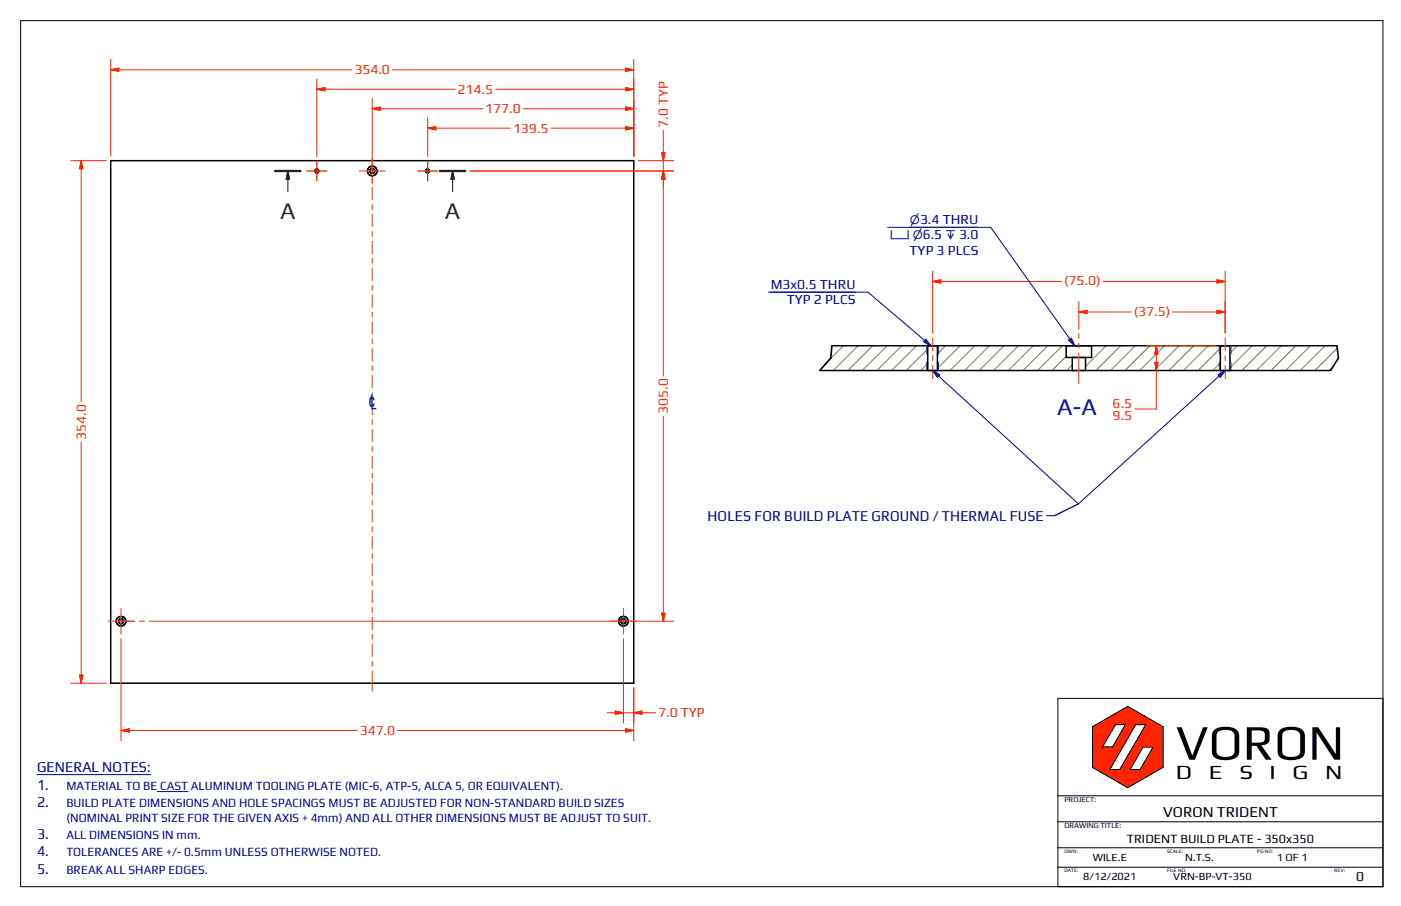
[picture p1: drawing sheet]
<svg xmlns="http://www.w3.org/2000/svg" width="432mm" height="279mm" viewBox="0 0 432 279" stroke-linecap="round" stroke-linejoin="round" font-family="sans-serif">
<g fill="none" stroke="#808040" stroke-width=".31">
<path d="M259.9 106.6l-4.4 4.5M264.4 106.6l-7.6 7.7M268.9 106.6l-7.6 7.7M273.4 106.6l-7.6 7.7M277.9 106.6l-7.6 7.7M282.4 106.6l-7.6 7.7M285.9 112.1l-2.1 2.2M285.9 107.6l-6.6 6.7M291.4 106.6l-2.5 2.6M295.9 106.6l-7 7.1M300.4 106.6l-7.6 7.7M304.9 106.6l-7.6 7.7"/>
<path d="M309.4 106.6l-7.6 7.7M313.9 106.6l-7.6 7.7M318.4 106.6l-7.6 7.7M322.9 106.6l-7.6 7.7M327.4 106.6l-7.6 7.7M328.6 109.9l-4.3 4.4M330.5 112.6l-1.7 1.7M340.9 106.6l-6.3 6.4M345.4 106.6l-7.6 7.7M349.9 106.6l-7.6 7.7M354.4 106.6l-7.6 7.7M358.9 106.6l-7.6 7.7"/>
<path d="M363.4 106.6l-7.6 7.7M367.9 106.6l-7.6 7.7M372.4 106.6l-7.7 7.7M376.1 111.9l-2.3 2.4M376.1 107.4l-6.8 6.9M381.4 106.6l-2.3 2.3M385.9 106.6l-6.8 6.8M390.4 106.6l-7.6 7.7M394.9 106.6l-7.7 7.7M399.4 106.6l-7.7 7.7M403.9 106.6l-7.6 7.7M408.4 106.6l-7.6 7.7"/>
<path d="M410.7 113.3l-1 1M412.1 107.4l-6.9 6.9"/>
</g>
<g fill="none" stroke="#000" stroke-width=".46">
<path d="M34.1 49.6h161.2v161.1h-161.2zM252.7 114.3h157.4M256.4 106.6h155.7M285.9 106.6v7.7M288.9 106.6v7.7M328.6 106.6v3.6h7.8v-3.6M330.5 110.2v4.1M334.6 110.2v4.1M376.1 106.6v7.7M379.1 106.6v7.7"/>
<circle cx="97.6" cy="52.7" r=".56"/>
<circle cx="114.7" cy="52.7" r=".77"/>
<circle cx="114.7" cy="52.7" r="1.47"/>
<circle cx="131.8" cy="52.7" r=".57"/>
<circle cx="37.3" cy="191.6" r="1.48"/>
<circle cx="37.3" cy="191.6" r=".78"/>
<circle cx="192.1" cy="191.6" r=".77"/>
<circle cx="192.1" cy="191.6" r="1.48"/>
</g>
<path d="M97.8 52.1l-.6 .1-.2 .4M98.3 52.9l-.3 .4-.5 .1M131.9 52.1l-.5 .1-.3 .4M132.5 52.9l-.3 .4-.5 .1M285.6 106.6v2.6M285.6 111.7v2.6M289.2 106.6v2.6M289.2 111.7v2.6M375.8 106.6v2.6M375.8 111.7v2.6M379.4 106.6v2.6M379.4 111.7v2.6" fill="none" stroke="#004080" stroke-width=".31"/>
<path d="M256.4 106.6l-.4 3.8-3.3 3.9M412.1 106.6l.4 3.8-2.4 3.9" fill="none" stroke="#000" stroke-width=".51"/>
<g fill="#000">
<circle cx="328.6" cy="106.6" r=".23"/>
<circle cx="330.5" cy="114.3" r=".23"/>
<circle cx="330.5" cy="110.2" r=".23"/>
<circle cx="376.1" cy="106.6" r=".23"/>
<circle cx="376.1" cy="114.3" r=".23"/>
</g>
<g fill="#ff2300" stroke="#ff2300" stroke-width=".31">
<path d="M342 237.3h3.2l2.4 5.6z"/>
<path d="M345.2 237.3h3.1l-.7 5.6z"/>
<path d="M345.2 237.3l7.1-6.9-4 6.9z"/>
<path d="M342.9 230.4l7.1-6.9-8 13.8z"/>
<path d="M339.8 230.4h3.1l-.9 6.9z"/>
<path d="M339.8 230.4l2.2 6.9-5.3-.7z"/>
<path d="M336.7 224.1l3.1 6.3-3.1 6.2z"/>
<path d="M336.7 224.1l7.1-.6-4 6.9z"/>
<path d="M336.7 224.1l10.9-6.2-3.8 5.6z"/>
<path d="M347.6 217.9l-.7 5.6h-3.1z"/>
<path d="M347.6 217.9l2.4 5.6h-3.1z"/>
<path d="M346.9 223.5h3.1l-7.1 6.9z"/>
<path d="M347.6 217.9l5.5 5.6h-3.1z"/>
<path d="M347.6 217.9l10.8 6.2-5.3-.6z"/>
<path d="M353.1 223.5l5.3 .6-3 6.3z"/>
<path d="M358.4 224.1v12.5l-3-6.2z"/>
<path d="M355.4 230.4l3 6.2-7 .7z"/>
<path d="M351.4 237.3l7-.7-10.8 6.3z"/>
<path d="M348.3 237.3h3.1l-3.8 5.6z"/>
<path d="M353.1 223.5l2.3 6.9h-3.1z"/>
<path d="M353.1 223.5l-.8 6.9-7.1 6.9z"/>
<path d="M336.7 236.6l5.3 .7 5.6 5.6z"/>
<path d="M356.4 106.6l.5 2.6h-1z"/>
<path d="M355.9 111.8h1l-.5 2.5z"/>
<path d="M195.3 219.8l2.5-.5v1z"/>
<path d="M189.6 219.3l2.5 .5-2.5 .5z"/>
<path d="M192.8 33l2.5 .5-2.5 .5z"/>
<path d="M114.7 33.5l2.5-.5v1z"/>
<path d="M204.4 52.7l.5 2.6h-1z"/>
<path d="M203.9 189.1h1l-.5 2.5z"/>
<path d="M203.9 47.1h1l-.5 2.5z"/>
<path d="M287.4 86.8l2.5-.5v1z"/>
<path d="M375.1 86.3l2.5 .5-2.5 .5z"/>
<path d="M192.8 224.8l2.5 .5-2.5 .5z"/>
<path d="M37.3 225.3l2.5-.5v1z"/>
<path d="M192.8 21l2.5 .5-2.5 .5z"/>
<path d="M34.1 21.5l2.5-.5v1z"/>
<path d="M25 49.6l.5 2.4h-1z"/>
<path d="M24.5 208.2h1l-.5 2.5z"/>
<path d="M192.8 39l2.5 .5-2.5 .5z"/>
<path d="M131.8 39.5l2.5-.5v1z"/>
<path d="M192.8 27l2.5 .5-2.5 .5z"/>
<path d="M97.6 27.5l2.6-.5v1z"/>
<path d="M375.1 95.7l2.5 .5-2.5 .5z"/>
<path d="M332.5 96.2l2.5-.5v1z"/>
</g>
<path d="M6.4 6.4h419.8v267h-419.8zM426.2 215.4h-100.2v58M336.7 224.1l10.9-6.2 10.8 6.2v12.5l-10.8 6.3-10.9-6.3zM343.8 223.5h3.1l-4 6.9h-3.1zM350 223.5h3.1l-7.9 13.8h-3.2zM352.3 230.4h3.1l-4 6.9h-3.1zM326 253.4h100.2M326 245.4h100.2M326 267.4h100.2M326 261.4h100.2" fill="none" stroke="#000" stroke-width=".31"/>
<path d="M84.8 52.7h7.8M135.6 52.7h7.8" fill="none" stroke="#008000" stroke-width=".71"/>
<path d="M88.7 52.7v6.4M88.7 52.7l.5 2.6h-1zM139.5 52.7l.5 2.6h-1zM139.5 52.7v6.4" fill="none" stroke="#008000" stroke-width=".36"/>
<g fill="#008000" stroke="#008000" stroke-width=".36">
<path d="M88.7 52.7l.5 2.6h-1z"/>
<path d="M139.5 52.7l.5 2.6h-1z"/>
</g>
<g fill="none" stroke="#ff2300" stroke-width=".31">
<path d="M34.1 18.3v29.9M195.3 18.3v29.9M34.1 21.5h74.4M34.1 21.5l2.5-.5v1zM97.6 27.5h42.7M97.6 27.5l2.6-.5v1zM97.6 24.3v24M114.7 33.5h34.1M114.7 33.5l2.5-.5v1zM114.7 30.3v16.8M120.9 21.5h74.4M131.8 39.5h25.5"/>
<path d="M131.8 39.5l2.5-.5v1zM131.8 36.3v12M152.7 27.5h42.6M161.2 33.5h34.1M169.8 39.5h25.5M192.8 33l2.5 .5-2.5 .5zM192.8 21l2.5 .5-2.5 .5zM192.8 27l2.5 .5-2.5 .5zM192.8 39l2.5 .5-2.5 .5zM21.8 49.6h10.9M25 49.6v74.3M25 49.6l.5 2.4h-1z"/>
<path d="M144.8 52.7h62.8M196.7 49.6h10.9M203.9 47.1h1l-.5 2.5zM204.4 40.2v75.7M204.4 52.7l.5 2.6h-1zM287.4 86.8h39.8M287.4 86.8l2.5-.5v1zM287.4 83.6v19.1M332.5 96.2h16.1M332.5 96.2l2.5-.5v1zM332.5 93v8.6M340 86.8h37.6"/>
<path d="M361.5 96.2h16.1M375.1 86.3l2.5 .5-2.5 .5zM375.1 95.7l2.5 .5-2.5 .5zM377.6 83.6v19.1M353.2 106.6h21.5M355.9 111.8h1l-.5 2.5zM356.4 106.6v19.5h-6.7M356.4 106.6l.5 2.6h-1zM25 136.3v74.4M204.4 128.4v63.2M37.3 197v31.4M192.1 197v26"/>
<path d="M201.3 191.6h6.3M203.9 189.1h1l-.5 2.5zM21.8 210.7h10.9M24.5 208.2h1l-.5 2.5zM187.1 219.8h15M189.6 219.3l2.5 .5-2.5 .5zM195.3 219.8l2.5-.5v1zM195.3 212.1v16.3M37.3 225.3h72.8M37.3 225.3l2.5-.5v1zM122.5 225.3h72.8M192.8 224.8l2.5 .5-2.5 .5z"/>
</g>
<g fill="none" stroke="#d84405" stroke-width=".31">
<path d="M94.6 52.7h6.1M97.6 49.7v6.1M110.7 52.7h8M114.7 47.1v9.6M114.7 57.8v3.8M128.7 52.7h6.2M131.8 49.7v6.1M114.7 63.1v1.5M114.7 66.1v3.8M114.7 71.4v1.5M114.7 74.4v3.8M114.7 79.7v1.5"/>
<path d="M114.7 82.7v3.8M114.7 88v1.5M114.7 91v3.7M114.7 96.2v1.6M114.7 99.3v3.7M114.7 104.5v1.5M114.7 107.5v3.8M114.7 112.8v1.5M114.7 115.8v3.8M287.4 104.1v4.1M287.4 109.7v1.5M287.4 112.7v4.1"/>
<path d="M332.5 102.9v1.5M332.5 105.9v1.5M332.5 108.9v9.4M377.6 104.1v4.1M377.6 109.7v1.5M377.6 112.7v4.1M114.7 121.1v.7M114.7 126.2v1.7M114.7 129.4v1.5M114.7 132.4v3.7M114.7 137.7v1.5M114.7 140.7v3.7"/>
<path d="M114.7 145.9v1.5M114.7 148.9v3.8M114.7 154.2v1.5M114.7 157.2v3.8M114.7 162.5v1.5M114.7 165.5v3.8M114.7 170.8v1.5M114.7 173.8v3.8M114.7 179.1v1.5M33.3 191.6h8.2M37.3 187.6v8M43 191.6h1.5"/>
<path d="M46 191.6h155.3M114.7 182.1v3.7M114.7 187.3v1.5M114.7 190.3v3.8M114.7 195.6v1.5M114.7 198.6v3.8M192.1 187.6v8M114.7 203.9v1.5M114.7 206.9v6.3"/>
</g>
<path d="M273.6 70.1h31.8l25.8 36.5M236.8 90.1h30.7l19.4 16.5M285.3 104.6l1.6 2-2.2-1.2zM287.5 114.4l1.4 1.9 .7-.7-2.1-1.3 44.9 41.1M329.4 104.9l.8-.6 1 2.3zM377.5 114.4l-1.4 1.9-.7-.7 2.1-1.3-45.1 41.1M332.4 155.4l-7.4 3.6h-2.5M11.4 238.9h35M48.5 244.1h9.5" fill="none" stroke="#0000a0" stroke-width=".31"/>
<g fill="#0000a0" stroke="#0000a0" stroke-width=".31">
<path d="M375.4 115.6l2.2-1.3-1.5 2z"/>
<path d="M287.4 114.3l2.2 1.3-.7 .7z"/>
<path d="M285.3 104.6l1.6 2-2.2-1.2z"/>
<path d="M329.4 104.9l.8-.6 1 2.3z"/>
</g>
<text font-size="15.4" x="362.4" y="234.3">VORON</text>
<g font-size="7.3" fill="#008000">
<text x="86.4" y="67.4">A</text>
<text x="137.1" y="67.4">A</text>
</g>
<text font-size="7.3" fill="#0000a0" x="325.9" y="127.9">A-A</text>
<g font-size="6.2">
<text x="362.4" y="240.2">D</text>
<text x="372.6" y="240.2">E</text>
<text x="382" y="240.2">S</text>
<text x="391.3" y="240.2">I</text>
<text x="398.4" y="240.2">G</text>
<text x="408.4" y="240.2">N</text>
</g>
<text font-size="5.2" fill="#0000a0" x="113.2" y="126.2">℄</text>
<g font-size="4.6" fill="#0000a0">
<text x="218.1" y="160.5">HOLES FOR BUILD PLATE GROUND / THERMAL FUSE</text>
<text x="11.4" y="238.2">GENERAL NOTES:</text>
<text x="11.4" y="243.5">1.</text>
<text x="11.4" y="248.9">2.</text>
<text x="11.4" y="258.7">3.</text>
<text x="11.4" y="264">4.</text>
<text x="11.4" y="269.4">5.</text>
</g>
<text font-size="4.6" x="358.5" y="251.8">VORON TRIDENT</text>
<g font-size="4.2" fill="#ff2300">
<text x="109.3" y="22.9">354.0</text>
<text x="141" y="28.9">214.5</text>
<text x="149.6" y="34.9">177.0</text>
<text x="158.1" y="40.9">139.5</text>
<text x="205.8" y="39.4" transform="rotate(-90 205.8 39.4)">7.0 TYP</text>
<text x="328" y="88">(75.0)</text>
<text x="349.4" y="97.4">(37.5)</text>
<text x="342.9" y="125.7">6.5</text>
<text x="205.8" y="127.6" transform="rotate(-90 205.8 127.6)">305.0</text>
<text x="342.9" y="129.4">9.5</text>
<text x="26.4" y="135.6" transform="rotate(-90 26.4 135.6)">354.0</text>
<text x="202.9" y="221.2">7.0 TYP</text>
<text x="110.9" y="226.6">347.0</text>
</g>
<g font-size="4.2" fill="#0000a0">
<text x="283.6" y="69">3.4 THRU</text>
<text x="284.4" y="73.8">6.5</text>
<text x="295.6" y="73.8">3.0</text>
<text x="280.3" y="78.6">TYP 3 PLCS</text>
<text x="237.6" y="89">M3x0.5 THRU</text>
<text x="242.5" y="93.8">TYP 2 PLCS</text>
</g>
<text font-size="4.2" x="418" y="271.8">0</text>
<g font-size="3.8" fill="#0000a0">
<text x="20.4" y="243.5">MATERIAL TO BE CAST ALUMINUM TOOLING PLATE (MIC-6, ATP-5, ALCA 5, OR EQUIVALENT).</text>
<text x="20.4" y="248.9">BUILD PLATE DIMENSIONS AND HOLE SPACINGS MUST BE ADJUSTED FOR NON-STANDARD BUILD SIZES</text>
<text x="20.4" y="253.6">(NOMINAL PRINT SIZE FOR THE GIVEN AXIS + 4mm) AND ALL OTHER DIMENSIONS MUST BE ADJUST TO SUIT.</text>
<text x="20.4" y="258.7">ALL DIMENSIONS IN mm.</text>
<text x="20.4" y="264">TOLERANCES ARE +/- 0.5mm UNLESS OTHERWISE NOTED.</text>
<text x="20.4" y="269.4">BREAK ALL SHARP EDGES.</text>
</g>
<text font-size="3.8" x="347.3" y="259.9">TRIDENT BUILD PLATE - 350x350</text>
<g font-size="3.6" fill="#0000a0">
<text x="280.4" y="69">⌀</text>
<text x="274.3" y="73.8">⌴ ⌀</text>
<text x="291.4" y="73.8">↧</text>
</g>
<g font-size="3.3">
<text x="336.8" y="265.5">WILE.E</text>
<text x="365.3" y="265.5">N.T.S.</text>
<text x="393.5" y="265.5">1 OF 1</text>
<text x="333.9" y="271.5">8/12/2021</text>
<text x="361.6" y="271.5">VRN-BP-VT-350</text>
</g>
<g font-size="2.3">
<text x="328.1" y="247.4">PROJECT:</text>
<text x="328.1" y="255.4">DRAWING TITLE:</text>
</g>
<g font-size="1.6">
<text x="328.1" y="262.9">DWN:</text>
<text x="359.7" y="263">SCALE:</text>
<text x="387.5" y="263">PG NO:</text>
<text x="328.1" y="268.9">DATE:</text>
<text x="359.7" y="269">FILE NO:</text>
<text x="411.2" y="268.9">REV:</text>
</g>
</svg>
